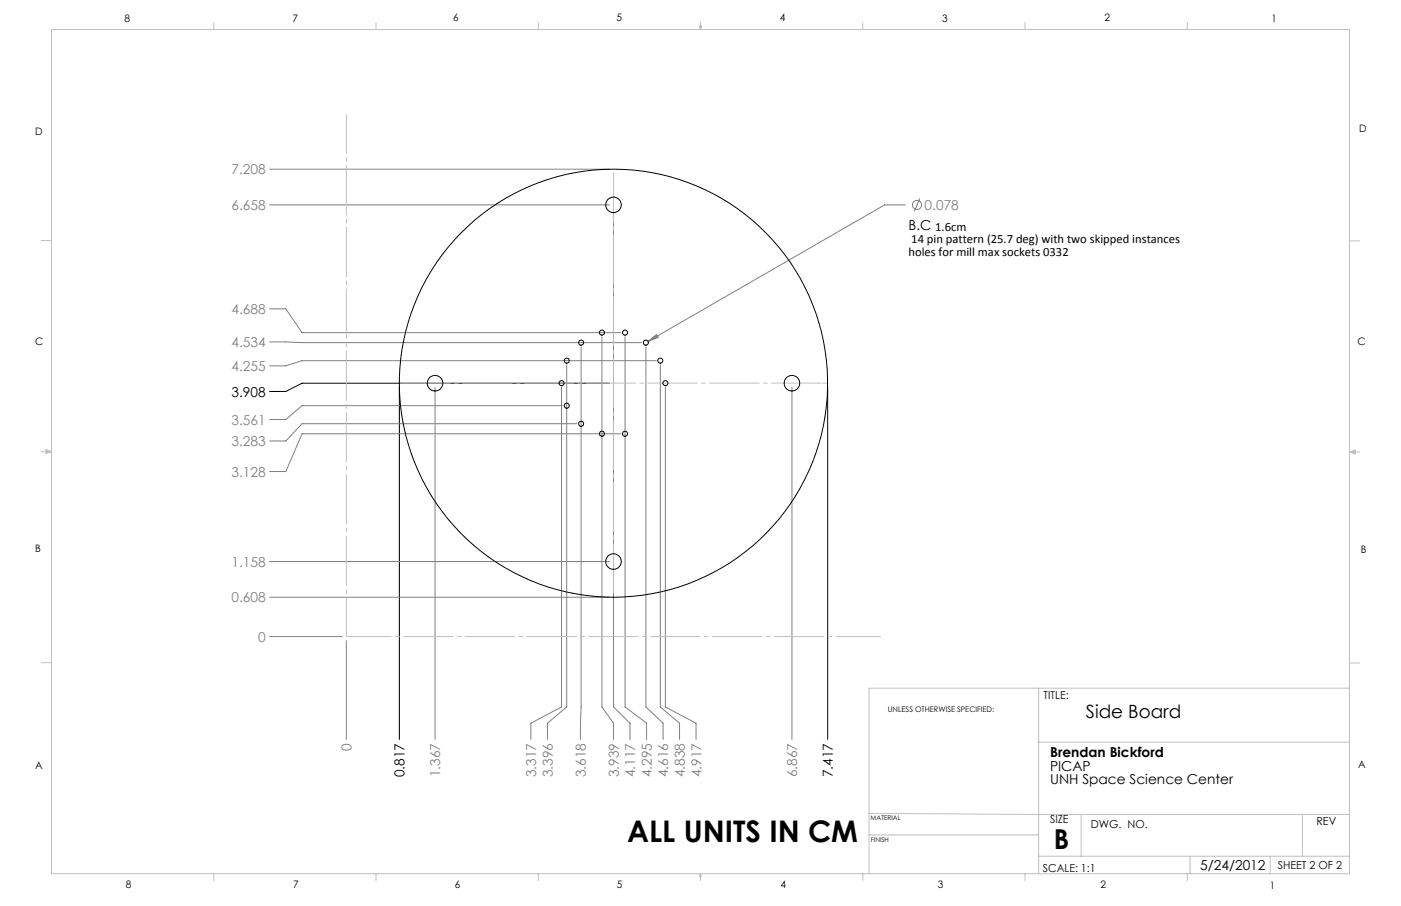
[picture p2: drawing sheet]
<svg xmlns="http://www.w3.org/2000/svg" width="432mm" height="279mm" viewBox="0 0 432 279" stroke-linecap="round" stroke-linejoin="round" font-family="sans-serif">
<g fill="none" stroke="#808080" stroke-width=".31">
<path d="M83.1 52.2h104.7M83.1 63.2h104.7M189.1 64.5v153.5l5.1 5v5M279 63.2h-6.3l-73 42.1M283.5 61.2l-1.7 4M83.1 95.2h5l5 7.4h98.3M83.1 105.4l10 .3h104.7M134.1 119.5v108.5M173.1 119.5v98.5l-9.5 5v5M174.7 112.5v105.5l-6 5v5M179.1 106.9v111.1l-.2 10M185.5 103.9v114.1l3.6 5v5"/>
<path d="M192.7 103.9v114.1l6.6 5v5M199.1 106.9v111.1l5.3 5v5M199.7 105.3l2.7-2.1 .4 .9zM202.2 111.2h-109.1l-5 1.6h-5M203.5 112.5v105.5l5.9 5v5M205.1 119.5v98.5l9.4 5v5M244.1 119.5v108.5M173.4 125.1h-80.3l-5 4.3h-5M177.8 130.7h-84.7l-5 5.3h-5M191.4 133.8h-98.3l-5 11.6h-5M83.1 173.2h104.7M83.1 196.3h22.4"/>
<path d="M83.1 184.2h104.7M106.8 197.6v30.4"/>
<circle cx="282.6" cy="63.2" r="1.41"/>
</g>
<path d="M123.1 119.5v108.5M187.8 118.2h-94.7l-5 2.5h-5M255.1 119.5v108.5" fill="none" stroke="#000" stroke-width=".31"/>
<path d="M123.1 118.2h130.3" fill="none" stroke="#c0c0c0" stroke-width=".31" stroke-dasharray="15.2 1.3 1.3 1.3" stroke-dashoffset="-.4"/>
<path d="M189.1 52.2v132" fill="none" stroke="#c0c0c0" stroke-width=".31" stroke-dasharray="15.2 1.3 1.3 1.3" stroke-dashoffset="-1.2"/>
<path d="M106.8 35.3v161" fill="none" stroke="#c0c0c0" stroke-width=".31" stroke-dasharray="15.2 1.3 1.3 1.3" stroke-dashoffset="3.3"/>
<path d="M106.8 196.3h164.6" fill="none" stroke="#c0c0c0" stroke-width=".31" stroke-dasharray="15.2 1.3 1.3 1.3" stroke-dashoffset="1.5"/>
<path d="M253.4 118.2h1.7" fill="none" stroke="#c0c0c0" stroke-width=".31" stroke-dasharray="15.2 1.3 1.3 1.3"/>
<g fill="none" stroke="#c0c0c0" stroke-width=".31">
<path d="M15.9 9.1h400v260.4h-400zM65.9 6.9v2.2M115.9 6.9v2.2M165.9 6.9v2.2M215.6 8h.6l-.3 1.1zM215.7 8l.2 1.1M215.9 6.9v2.2M216 8l-.1 1.1M265.9 6.9v2.2M315.9 6.9v2.2M365.9 6.9v2.2M12.7 74.2h3.2"/>
<path d="M415.9 74.3h3.2M12.7 139.3h3.2M14.2 139.1l1.7 .2M14.2 138.7l1.7 .6-1.7 .5zM15.9 139.3l-1.7 .3M415.9 139.4h3.2M415.9 139.4l1.8-.6v1.2zM415.9 139.4l1.8 .3M417.7 139.2l-1.8 .2M12.7 204.4h3.2M320.1 212.2v57.3M415.9 204.5h3.2"/>
<path d="M415.9 212.2h-148.1v57.3M320.1 228.9h95.8M267.8 250.8l52.3 .4h95.8M267.8 257.5h52.3M333.2 251.2v12.9M401.4 251.2v12.9M65.9 269.5v2.1M115.9 269.5v2.1M165.9 269.5v2.1M215.9 269.5v2.1M215.9 269.5l.3 .8h-.6zM265.9 269.5v2.1"/>
<path d="M315.9 269.5v2.1M320.1 264.1h95.8M365.9 269.5v2.1M366.8 264.1v5.4M391.5 264.1v5.4"/>
</g>
<path d="M199.7 105.3l2.7-2.1 .4 .9z" fill="#808080"/>
<g fill="none" stroke="#000" stroke-width=".31">
<circle cx="189.1" cy="63.2" r="2.4"/>
<circle cx="134.1" cy="118.2" r="2.4"/>
<circle cx="173.1" cy="118.2" r=".78"/>
<circle cx="174.7" cy="111.2" r=".78"/>
<circle cx="179.1" cy="105.6" r=".79"/>
<circle cx="185.5" cy="102.6" r=".78"/>
<circle cx="189.1" cy="118.2" r="66"/>
<circle cx="192.6" cy="102.6" r=".78"/>
<circle cx="199" cy="105.7" r=".78"/>
<circle cx="203.5" cy="111.2" r=".78"/>
<circle cx="205.1" cy="118.2" r=".78"/>
<circle cx="244.1" cy="118.2" r="2.4"/>
<circle cx="174.7" cy="125.1" r=".78"/>
<circle cx="179.1" cy="130.7" r=".78"/>
<circle cx="185.5" cy="133.8" r=".78"/>
<circle cx="192.6" cy="133.8" r=".78"/>
<circle cx="189.1" cy="173.2" r="2.4"/>
</g>
<text font-size="9.2" x="193.3" y="259.8">ALL UNITS IN CM</text>
<text font-size="8.5" x="324.8" y="262">B</text>
<text font-size="5.6" x="334.7" y="221.5">Side Board</text>
<g font-size="4.2" fill="#808080">
<text x="71.4" y="53.8">7.208</text>
<text x="71.4" y="64.8">6.658</text>
<text x="285" y="64.7">0.078</text>
<text x="71.4" y="96.8">4.688</text>
<text x="71.4" y="107">4.534</text>
<text x="71.4" y="114.4">4.255</text>
<text x="71.4" y="131">3.561</text>
<text x="71.4" y="137.6">3.283</text>
<text x="71.4" y="147">3.128</text>
<text x="71.4" y="174.8">1.158</text>
<text x="71.4" y="185.8">0.608</text>
<text x="79.6" y="197.9">0</text>
<text x="108.4" y="231.5" transform="rotate(-90 108.4 231.5)">0</text>
<text x="135.7" y="239.7" transform="rotate(-90 135.7 239.7)">1.367</text>
<text x="165.2" y="239.7" transform="rotate(-90 165.2 239.7)">3.317</text>
<text x="170.3" y="239.7" transform="rotate(-90 170.3 239.7)">3.396</text>
<text x="180.5" y="239.7" transform="rotate(-90 180.5 239.7)">3.618</text>
<text x="190.7" y="239.7" transform="rotate(-90 190.7 239.7)">3.939</text>
<text x="195.8" y="239.7" transform="rotate(-90 195.8 239.7)">4.117</text>
<text x="200.9" y="239.7" transform="rotate(-90 200.9 239.7)">4.295</text>
<text x="206" y="239.7" transform="rotate(-90 206 239.7)">4.616</text>
<text x="211.1" y="239.7" transform="rotate(-90 211.1 239.7)">4.838</text>
<text x="216.2" y="239.7" transform="rotate(-90 216.2 239.7)">4.917</text>
<text x="245.7" y="239.7" transform="rotate(-90 245.7 239.7)">6.867</text>
</g>
<g font-size="4.2">
<text x="280" y="71.1">B.C 1.6cm</text>
<text x="71.4" y="122.3">3.908</text>
<text x="323.6" y="233.6">Brendan Bickford</text>
<text x="124.7" y="239.7" transform="rotate(-90 124.7 239.7)">0.817</text>
<text x="256.7" y="239.7" transform="rotate(-90 256.7 239.7)">7.417</text>
<text x="323.6" y="237.7">PICAP</text>
<text x="323.6" y="241.9">UNH Space Science Center</text>
<text x="369.9" y="268.4">5/24/2012</text>
</g>
<g font-size="3.9">
<text x="280.9" y="75">14 pin pattern (25.7 deg) with two skipped instances</text>
<text x="280" y="78.9">holes for mill max sockets 0332</text>
</g>
<g font-size="3.4">
<text x="321.7" y="215.7">TITLE:</text>
<text x="323.6" y="253.9">SIZE</text>
<text x="336.2" y="255.5">DWG. NO.</text>
<text x="405.7" y="254.5">REV</text>
<text x="321.4" y="268.9">SCALE: 1:1</text>
<text x="393.8" y="267.9">SHEET 2 OF 2</text>
</g>
<g font-size="3.2">
<text x="38.3" y="6.7">8</text>
<text x="90.2" y="6.7">7</text>
<text x="139.7" y="6.5">6</text>
<text x="190" y="6.5">5</text>
<text x="240.4" y="6.5">4</text>
<text x="290.4" y="6.7">3</text>
<text x="340.4" y="6.5">2</text>
<text x="391.9" y="6.7">1</text>
<text x="10.9" y="41.6">D</text>
<text x="418.9" y="40.7">D</text>
<text x="10.9" y="106.3">C</text>
<text x="418.4" y="106.4">C</text>
<text x="10.8" y="170.2">B</text>
<text x="419.4" y="170.6">B</text>
<text x="10.8" y="237.2">A</text>
<text x="418.6" y="236.8">A</text>
<text x="38.8" y="273.8">8</text>
<text x="90.4" y="273.8">7</text>
<text x="140.2" y="273.8">6</text>
<text x="190.1" y="273.9">5</text>
<text x="240.5" y="273.8">4</text>
<text x="289" y="273.9">3</text>
<text x="339.1" y="273.8">2</text>
<text x="391.4" y="274.1">1</text>
</g>
<text font-size="2.4" x="273.6" y="219.7">UNLESS OTHERWISE SPECIFIED:</text>
<g font-size="2">
<text x="268.3" y="252.9">MATERIAL</text>
<text x="268.4" y="259.7">FINISH</text>
</g>
</svg>
